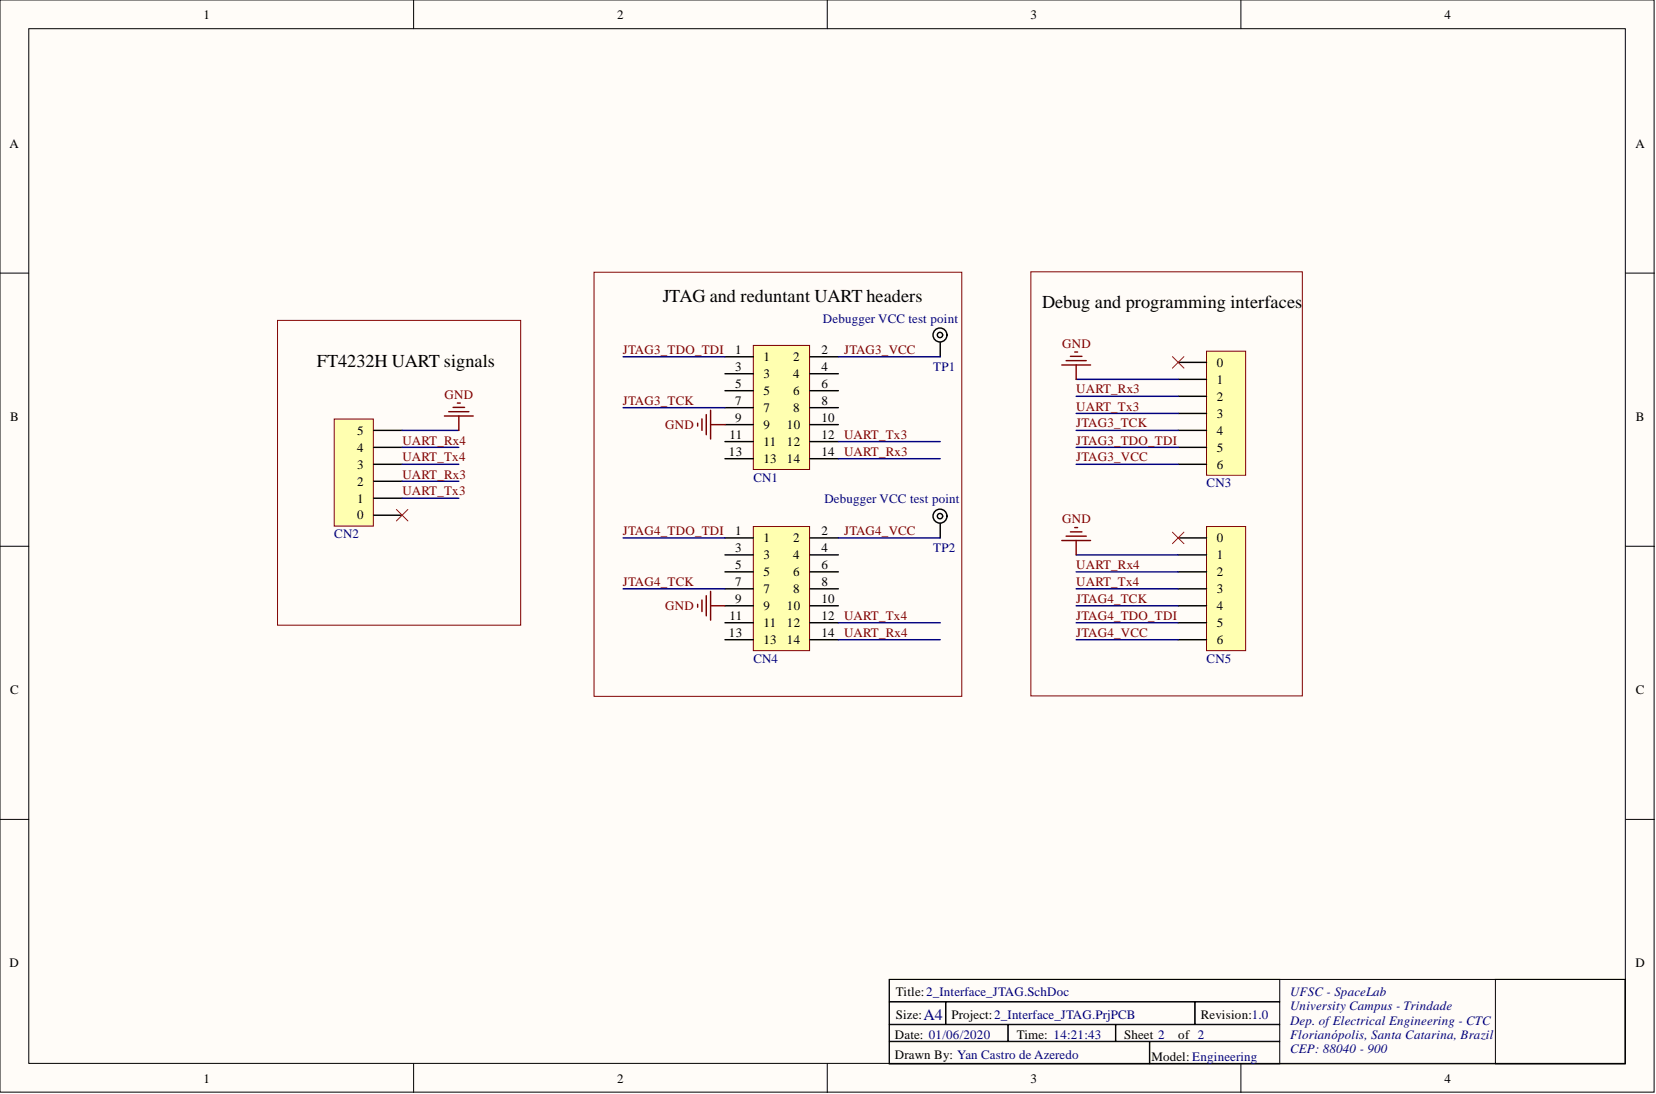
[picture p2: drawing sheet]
<svg xmlns="http://www.w3.org/2000/svg" width="292mm" height="193mm" viewBox="0 0 292 193" stroke-linecap="round" stroke-linejoin="round" font-family="sans-serif">
<g fill="#fffcf8" stroke="#000" stroke-width=".18">
<path d="M0 0h291.8v192.6h-291.8z"/>
<path d="M5.1 5.1h281.6v182.5h-281.6z"/>
</g>
<g fill="none" stroke="#000" stroke-width=".18">
<path d="M73 0v5.1M145.9 0v5.1M218.9 0v5.1M0 48.2h5.1M286.8 48.2h5M0 96.4h5.1M286.8 96.4h5M0 144.5h5.1M286.8 144.5h5M156.9 172.8h129.8v14.8h-129.8zM156.9 172.8h68.8v3.9h-68.8zM156.9 176.7h9.9v4h-9.9z"/>
<path d="M166.9 176.7h43.8v4h-43.8zM210.8 176.7h14.9v4h-14.9zM263.8 172.8h22.9v14.8h-22.9zM73 187.6v5.1M145.9 187.6v5.1M156.9 180.7h20.9v3h-20.9zM156.9 183.7h45.8v3.9h-45.8zM177.8 180.7h19v3h-19zM196.8 180.7h28.9v3h-28.9zM202.8 183.7h22.9v3.9h-22.9zM218.9 187.6v5.1"/>
</g>
<path d="M59 73.9h6.9v18.9h-6.9z" fill="#ffffb0" stroke="#800000" stroke-width=".18"/>
<path d="M65.9 78.9h5M65.9 75.9h5M65.9 87.9h5M65.9 84.9h5M65.9 81.9h5M65.9 90.9h5" fill="none" stroke="#000" stroke-width=".25"/>
<path d="M69.9 89.9l2 2M71.9 89.9l-2 2" fill="none" stroke="#f00" stroke-width=".18"/>
<path d="M49 56.5h42.8v53.8h-42.8zM104.8 48h64.8v74.8h-64.8zM181.8 47.9h47.9v74.9h-47.9z" fill="none" stroke="#800000" stroke-width=".18"/>
<path d="M132.9 60.9h9.9v21.9h-9.9z" fill="#ffffb0" stroke="#800000" stroke-width=".18"/>
<g fill="none" stroke="#000" stroke-width=".25">
<path d="M127.9 62.9h5M127.9 65.9h5M127.9 68.9h5M127.9 71.9h5M127.9 74.9h5M127.9 77.9h5M142.9 62.9h5M142.9 65.9h5M142.9 68.9h5M142.9 71.9h5M142.9 74.9h5M142.9 77.9h5"/>
<path d="M127.9 80.9h5M142.9 80.9h5"/>
</g>
<path d="M132.9 92.9h9.9v21.9h-9.9z" fill="#ffffb0" stroke="#800000" stroke-width=".18"/>
<g fill="none" stroke="#000" stroke-width=".25">
<path d="M127.9 94.9h5M127.9 97.9h5M142.9 94.9h5M142.9 97.9h5M127.9 100.9h5M127.9 103.9h5M127.9 106.9h5M127.9 109.8h5M127.9 112.8h5M142.9 100.9h5M142.9 103.9h5M142.9 106.9h5"/>
<path d="M142.9 109.8h5M142.9 112.8h5"/>
</g>
<path d="M123.1 74.6v.6M123.8 73.9v2M124.6 73.1v3.6M125.3 72.4v5M125.3 74.9h2.6M123.1 106.6v.5M123.8 105.8v2.1M124.6 105.1v3.5M125.3 104.3v5.1M125.3 106.9h2.6" fill="none" stroke="#800000" stroke-width=".25"/>
<path d="M212.8 61.9h6.9v21.9h-6.9z" fill="#ffffb0" stroke="#800000" stroke-width=".18"/>
<path d="M207.8 66.9h5M207.8 69.9h5M207.8 72.9h5M207.8 75.9h5M207.8 78.9h5M207.8 63.9h5M207.8 81.9h5" fill="none" stroke="#000" stroke-width=".25"/>
<path d="M206.8 62.9l2 2M208.8 62.9l-2 2" fill="none" stroke="#f00" stroke-width=".18"/>
<path d="M212.8 92.9h6.9v21.9h-6.9z" fill="#ffffb0" stroke="#800000" stroke-width=".18"/>
<g fill="none" stroke="#000" stroke-width=".25">
<path d="M165.8 60.4v2.5M165.8 92.3v2.6M207.8 97.9h5M207.8 94.9h5M207.8 100.9h5M207.8 103.9h5M207.8 106.9h5M207.8 109.8h5M207.8 112.8h5"/>
<circle cx="165.8" cy="59.1" r=".47"/>
<circle cx="165.8" cy="59.1" r="1.23"/>
<circle cx="165.8" cy="91" r=".47"/>
<circle cx="165.8" cy="91" r="1.23"/>
</g>
<path d="M206.8 93.9l2 2M208.8 93.9l-2 2" fill="none" stroke="#f00" stroke-width=".18"/>
<g fill="none" stroke="#000080" stroke-width=".25">
<path d="M70.9 75.9h10M70.9 78.9h10M109.9 62.9h18M109.9 71.9h18M147.9 62.9h17.9M147.9 77.9h17.9M189.8 75.9h18M189.8 78.9h18M189.8 66.9h18M189.8 69.9h18M189.8 72.9h18M70.9 81.9h10"/>
<path d="M70.9 84.9h10M70.9 87.9h10M109.9 94.9h18M147.9 80.9h17.9M147.9 94.9h17.9M189.8 81.9h18M189.8 97.9h18M109.9 103.9h18M147.9 112.8h17.9M147.9 109.8h17.9M189.8 103.9h18M189.8 112.8h18"/>
<path d="M189.8 109.8h18M189.8 100.9h18M189.8 106.9h18"/>
</g>
<g fill="none" stroke="#800000" stroke-width=".25">
<path d="M78.4 73.4h5.1M79.2 72.6h3.5M79.9 71.9h2M80.7 71.1h.5M80.9 73.4v2.5M187.3 64.4h5.1M188 63.6h3.6M188.8 62.9h2M189.6 62.1h.5M189.8 64.4v2.5M187.3 95.3h5.1M188 94.6h3.6"/>
<path d="M188.8 93.8h2M189.6 93.1h.5M189.8 95.3v2.6"/>
</g>
<g font-size="3.2">
<text x="116.9" y="53.2">JTAG and reduntant UART headers</text>
<text x="183.8" y="54.3">Debug and programming interfaces</text>
<text x="55.9" y="64.7">FT4232H UART signals</text>
</g>
<text font-size="2.8" fill="#000080" x="162.9" y="180">A4</text>
<g font-size="2.3">
<text x="35.9" y="3.3">1</text>
<text x="108.9" y="3.3">2</text>
<text x="181.8" y="3.3">3</text>
<text x="254.8" y="3.3">4</text>
<text x="1.7" y="26.1">A</text>
<text x="288.5" y="26.1">A</text>
<text x="129.7" y="62.5">1</text>
<text x="129.7" y="65.4">3</text>
<text x="134.7" y="63.7">1</text>
<text x="139.9" y="63.7">2</text>
<text x="144.9" y="65.4">4</text>
<text x="144.9" y="62.5">2</text>
<text x="214.6" y="64.7">0</text>
<text x="129.7" y="68.5">5</text>
<text x="129.7" y="71.4">7</text>
<text x="134.7" y="66.7">3</text>
<text x="134.7" y="69.7">5</text>
<text x="139.9" y="69.7">6</text>
<text x="139.9" y="66.7">4</text>
<text x="144.9" y="71.4">8</text>
<text x="144.9" y="68.5">6</text>
<text x="214.6" y="67.7">1</text>
<text x="214.6" y="70.7">2</text>
<text x="1.8" y="74.3">B</text>
<text x="63" y="76.7">5</text>
<text x="128.7" y="77.4">11</text>
<text x="129.7" y="74.4">9</text>
<text x="134.7" y="72.7">7</text>
<text x="134.7" y="75.6">9</text>
<text x="138.8" y="75.6">10</text>
<text x="139.9" y="72.7">8</text>
<text x="144.9" y="74.4">10</text>
<text x="144.9" y="77.4">12</text>
<text x="214.6" y="73.7">3</text>
<text x="214.6" y="76.7">4</text>
<text x="288.5" y="74.3">B</text>
<text x="63" y="82.7">3</text>
<text x="63" y="79.7">4</text>
<text x="128.6" y="80.4">13</text>
<text x="134.7" y="78.7">11</text>
<text x="134.7" y="81.6">13</text>
<text x="138.8" y="78.7">12</text>
<text x="138.8" y="81.6">14</text>
<text x="144.9" y="80.4">14</text>
<text x="214.6" y="79.7">5</text>
<text x="214.6" y="82.7">6</text>
<text x="63" y="88.7">1</text>
<text x="63" y="85.7">2</text>
<text x="63" y="91.6">0</text>
<text x="129.7" y="94.4">1</text>
<text x="134.7" y="95.7">1</text>
<text x="139.9" y="95.7">2</text>
<text x="144.9" y="94.4">2</text>
<text x="214.6" y="95.7">0</text>
<text x="129.7" y="97.4">3</text>
<text x="129.7" y="100.4">5</text>
<text x="134.7" y="98.6">3</text>
<text x="134.7" y="101.7">5</text>
<text x="139.9" y="101.7">6</text>
<text x="139.9" y="98.6">4</text>
<text x="144.9" y="100.4">6</text>
<text x="144.9" y="97.4">4</text>
<text x="214.6" y="98.6">1</text>
<text x="214.6" y="101.7">2</text>
<text x="129.7" y="103.4">7</text>
<text x="129.7" y="106.3">9</text>
<text x="134.7" y="104.6">7</text>
<text x="134.7" y="107.6">9</text>
<text x="138.8" y="107.6">10</text>
<text x="139.9" y="104.6">8</text>
<text x="144.9" y="106.3">10</text>
<text x="144.9" y="103.4">8</text>
<text x="214.6" y="104.6">3</text>
<text x="214.6" y="107.6">4</text>
<text x="128.6" y="112.3">13</text>
<text x="128.7" y="109.4">11</text>
<text x="134.7" y="110.6">11</text>
<text x="134.7" y="113.6">13</text>
<text x="138.8" y="110.6">12</text>
<text x="138.8" y="113.6">14</text>
<text x="144.9" y="109.4">12</text>
<text x="144.9" y="112.3">14</text>
<text x="214.6" y="110.6">5</text>
<text x="214.6" y="113.6">6</text>
<text x="1.8" y="122.5">C</text>
<text x="288.5" y="122.5">C</text>
<text x="1.7" y="170.7">D</text>
<text x="288.5" y="170.7">D</text>
<text x="158" y="175.7">Title:2_Interface_JTAG.SchDoc</text>
<text x="158" y="179.8">Size:</text>
<text x="167.8" y="179.8">Project:2_Interface_JTAG.PrjPCB</text>
<text x="211.8" y="179.8">Revision:1.0</text>
<text x="157.8" y="183.3">Date: 01/06/2020</text>
<text x="179.3" y="183.3">Time: 14:21:43</text>
<text x="198.3" y="183.3">Sheet 2</text>
<text x="207.8" y="183.3">of 2</text>
<text x="35.9" y="190.9">1</text>
<text x="108.9" y="190.9">2</text>
<text x="157.8" y="186.7">Drawn By: Yan Castro de Azeredo</text>
<text x="181.8" y="190.9">3</text>
<text x="203.1" y="187.2">Model: Engineering</text>
<text x="254.8" y="190.9">4</text>
</g>
<g font-size="2.3" fill="#000080">
<text x="145.2" y="57">Debugger VCC test point</text>
<text x="164.6" y="65.5">TP1</text>
<text x="132.9" y="84.9">CN1</text>
<text x="145.4" y="88.7">Debugger VCC test point</text>
<text x="212.8" y="86">CN3</text>
<text x="59" y="94.9">CN2</text>
<text x="164.6" y="97.5">TP2</text>
<text x="132.9" y="116.9">CN4</text>
<text x="212.8" y="116.9">CN5</text>
<text x="227.6" y="175.6">UFSC - SpaceLab</text>
<text x="227.6" y="178.2">University Campus - Trindade</text>
<text x="227.6" y="180.7">Dep. ofElectrical Engineering - CTC</text>
<text x="227.6" y="183.3">Florianópolis, Santa Catarina, Brazil</text>
<text x="227.6" y="185.8">CEP: 88040 - 900</text>
</g>
<g font-size="2.3" fill="#800000">
<text x="109.9" y="62.5">JTAG3_TDO_TDI</text>
<text x="148.9" y="62.5">JTAG3_VCC</text>
<text x="187.4" y="61.4">GND</text>
<text x="78.4" y="70.3">GND</text>
<text x="109.9" y="71.4">JTAG3_TCK</text>
<text x="189.8" y="69.4">UART_Rx3</text>
<text x="117.3" y="75.6">GND</text>
<text x="148.9" y="77.4">UART_Tx3</text>
<text x="189.8" y="75.4">JTAG3_TCK</text>
<text x="189.8" y="72.4">UART_Tx3</text>
<text x="71" y="81.4">UART_Tx4</text>
<text x="71" y="78.4">UART_Rx4</text>
<text x="148.9" y="80.4">UART_Rx3</text>
<text x="189.8" y="81.4">JTAG3_VCC</text>
<text x="189.8" y="78.4">JTAG3_TDO_TDI</text>
<text x="71" y="87.4">UART_Tx3</text>
<text x="71" y="84.4">UART_Rx3</text>
<text x="109.9" y="94.4">JTAG4_TDO_TDI</text>
<text x="148.9" y="94.4">JTAG4_VCC</text>
<text x="187.4" y="92.3">GND</text>
<text x="189.8" y="100.4">UART_Rx4</text>
<text x="109.9" y="103.4">JTAG4_TCK</text>
<text x="117.3" y="107.6">GND</text>
<text x="189.8" y="106.3">JTAG4_TCK</text>
<text x="189.8" y="103.4">UART_Tx4</text>
<text x="148.9" y="112.3">UART_Rx4</text>
<text x="148.9" y="109.4">UART_Tx4</text>
<text x="189.8" y="112.3">JTAG4_VCC</text>
<text x="189.8" y="109.4">JTAG4_TDO_TDI</text>
</g>
</svg>
